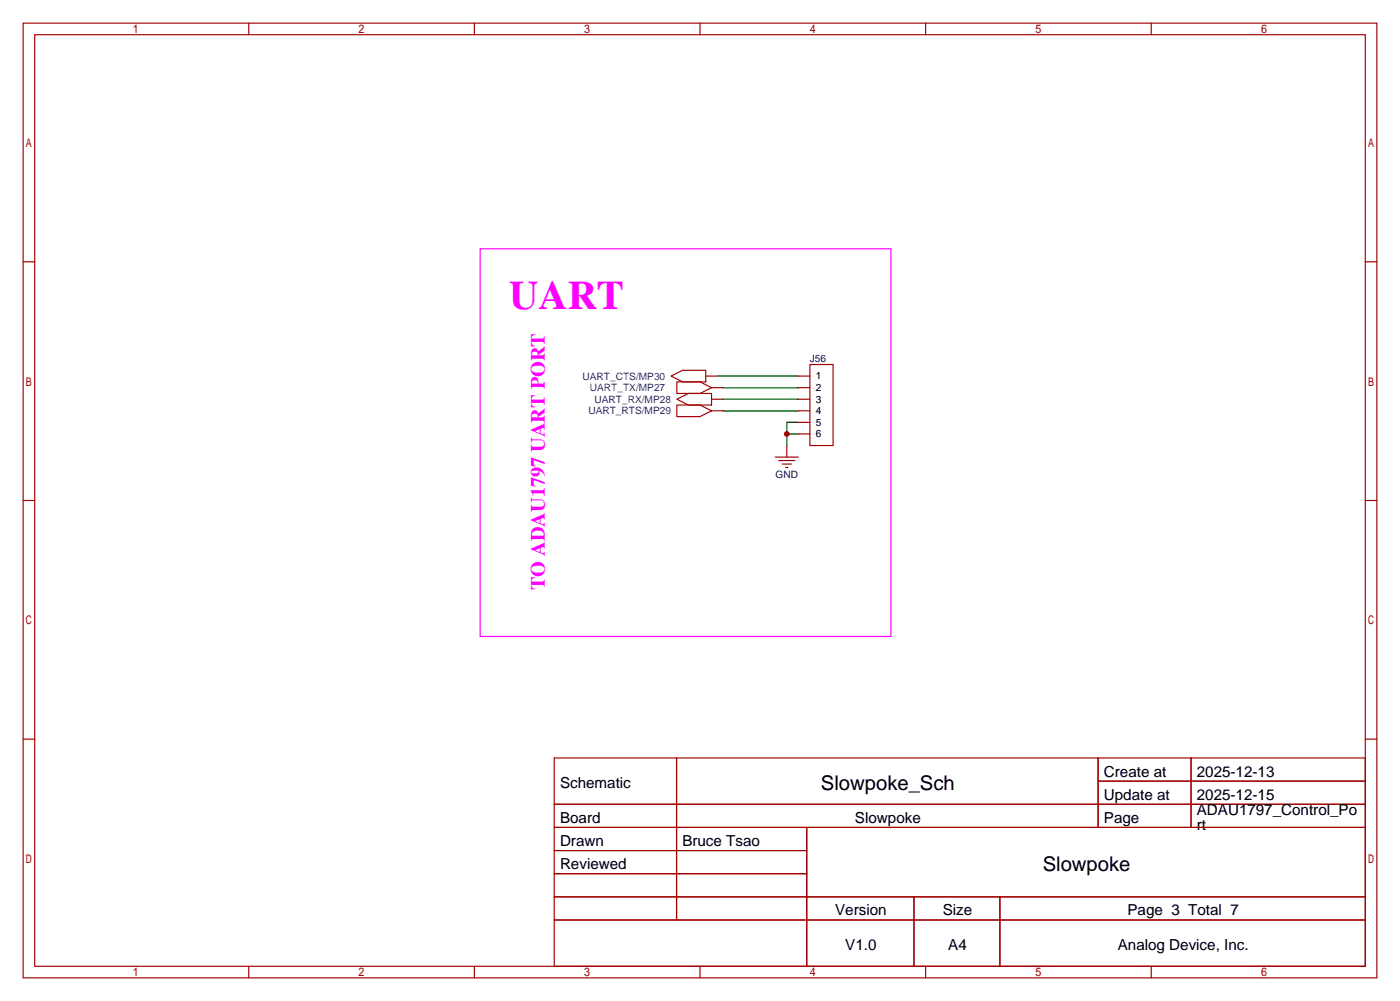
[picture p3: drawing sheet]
<svg xmlns="http://www.w3.org/2000/svg" width="307mm" height="220mm" viewBox="0 0 307 220" stroke-linecap="round" stroke-linejoin="round" font-family="sans-serif">
<g fill="none" stroke="#a10000" stroke-width=".25">
<path d="M5.1 5.1h297.2v209.5h-297.2zM7.6 7.6h292.1v204.5h-292.1zM54.6 5.1v2.5M104.1 5.1v2.5M153.7 5.1v2.5M203.2 5.1v2.5M252.7 5.1v2.5M5.1 57.5h2.5M299.7 57.5h2.6M147.3 82.5l2.6-1.2h5v2.5h-5zM148.6 87.6l2.5-1.2h5.1v2.5h-5.1zM148.6 83.8h5.1l2.5 1.3-2.5 1.3h-5.1z"/>
<path d="M148.6 88.9h5.1l2.5 1.3-2.5 1.2h-5.1zM154.9 82.5h2.6M156.2 87.6h2.5M156.2 85.1h2.5M156.2 90.2h2.5M172.7 97.8v2.5M175.3 82.5h2.5M175.3 87.6h2.5M175.3 85.1h2.5M175.3 90.2h2.5M175.3 92.7h2.5M175.3 95.2h2.5"/>
<path d="M177.8 80h5.1v17.8h-5.1zM5.1 109.9h2.5M170.2 100.3h5.1M170.9 101.1h3.6M171.7 101.9h2M172.5 102.6h.5M299.7 109.9h2.6M5.1 162.2h2.5M121.7 166.4h178v45.7h-178zM121.7 176.5h178M148.5 166.4v35.5M241.1 166.4v15.2"/>
<path d="M241.1 171.4h58.6M261.5 166.4v15.2M299.7 162.2h2.6M121.7 181.6h178M121.7 186.7h55.4M121.7 196.8h178M121.7 191.8h55.4M177.1 181.6v30.5M200.6 196.8v15.3M219.5 196.8v15.3M54.6 212.1v2.5M104.1 212.1v2.5"/>
<path d="M121.7 201.9h178M153.7 212.1v2.5M203.2 212.1v2.5M252.7 212.1v2.5"/>
</g>
<path d="M157.5 82.5h17.8M158.7 90.2h16.6M158.7 85.1h16.6M158.7 87.6h16.6M172.7 95.2h2.6M175.3 92.7h-2.6v5.1" fill="none" stroke="#008700" stroke-width=".25"/>
<path d="M105.4 54.6h90.2v85.1h-90.2z" fill="none" stroke="#f0f" stroke-width=".25"/>
<circle cx="172.7" cy="95.2" r=".63" fill="#c00"/>
<text font-size="8.9" fill="#f0f" x="111.8" y="67.8">UART</text>
<text font-size="4.4" fill="#f0f" x="119.6" y="129.5" transform="rotate(-90 119.6 129.5)">TO ADAU1797 UART PORT</text>
<g font-size="4.4">
<text x="180.2" y="173.3">Slowpoke_Sch</text>
<text x="228.9" y="191.1">Slowpoke</text>
</g>
<g font-size="3.3">
<text x="122.9" y="173">Schematic</text>
<text x="242.3" y="170.5">Create at</text>
<text x="262.7" y="170.5">2025-12-13</text>
<text x="242.3" y="175.5">Update at</text>
<text x="262.7" y="175.5">2025-12-15</text>
<text x="262.7" y="178.9">ADAU1797_Control_Po</text>
<text x="122.9" y="180.6">Board</text>
<text x="122.9" y="185.7">Drawn</text>
<text x="149.8" y="185.7">Bruce Tsao</text>
<text x="187.7" y="180.6">Slowpoke</text>
<text x="242.3" y="180.6">Page</text>
<text x="262.7" y="182.3">rt</text>
<text x="122.9" y="190.8">Reviewed</text>
<text x="183.3" y="200.9">Version</text>
<text x="207" y="200.9">Size</text>
<text x="247.5" y="200.9">Page 3 Total 7</text>
<text x="185.6" y="208.6">V1.0</text>
<text x="208.2" y="208.6">A4</text>
<text x="245.4" y="208.6">Analog Device, Inc.</text>
</g>
<g font-size="2.2" fill="#00f">
<text x="127.9" y="83.3">UART_CTS/MP30</text>
<text x="129.5" y="85.9">UART_TX/MP27</text>
<text x="130.5" y="88.4">UART_RX/MP28</text>
<text x="129.2" y="90.9">UART_RTS/MP29</text>
</g>
<g font-size="2.2" fill="#000080">
<text x="177.8" y="79.5">J56</text>
<text x="170.3" y="104.9">GND</text>
</g>
<g font-size="2.2">
<text x="179.1" y="83.3">1</text>
<text x="179.1" y="85.8">2</text>
<text x="179.1" y="88.4">3</text>
<text x="179.1" y="90.9">4</text>
<text x="179.1" y="93.5">5</text>
<text x="179.1" y="96">6</text>
</g>
</svg>
